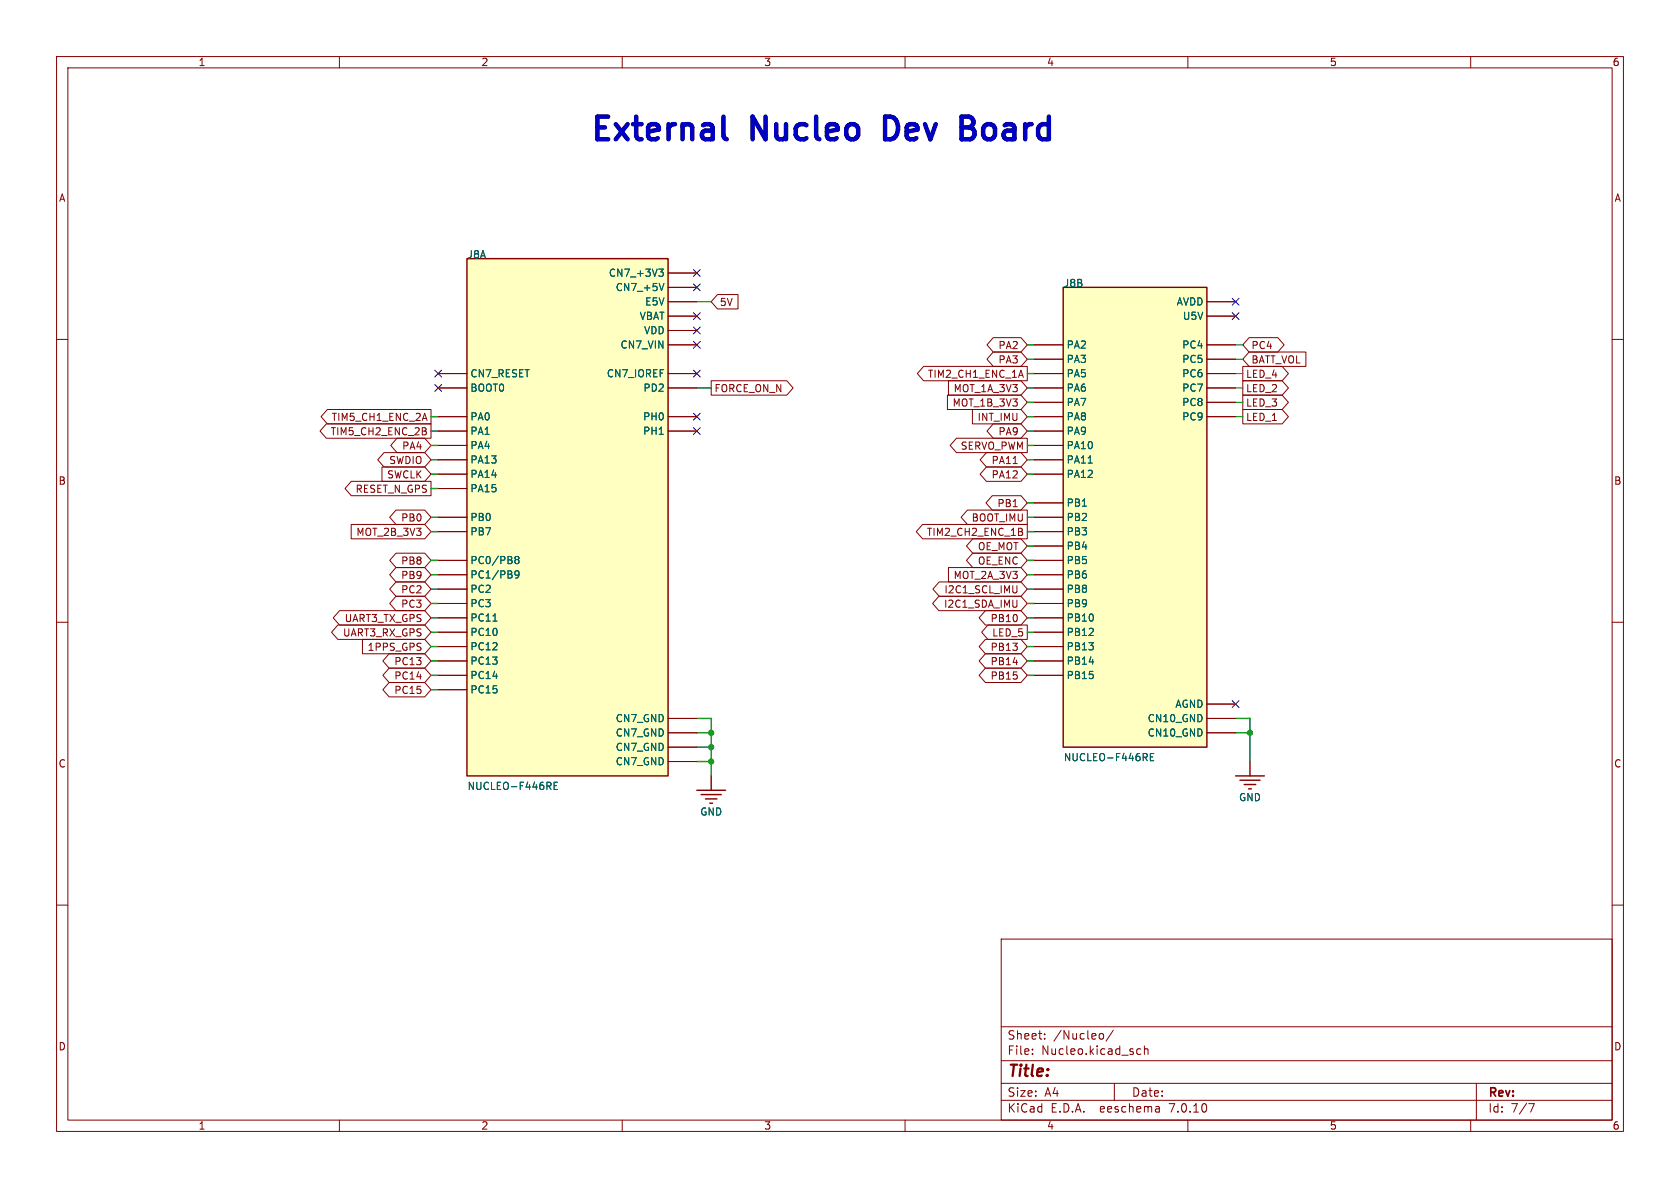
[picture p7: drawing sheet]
(kicad_sch (version 20230121) (generator eeschema)

 (paper "A4")

 (lib_symbols
  (symbol "Nucleo-altium-import:GND" (power) (in_bom yes) (on_board yes)
   (property "Reference" "#PWR" (at 0 0 0) (effects (font (size 1.27 1.27))))
   (property "Value" "GND" (at 0 6.35 0) (effects (font (size 1.27 1.27))))
   (property "Footprint" "" (at 0 0 0) (effects (font (size 1.27 1.27)) hide))
   (property "Datasheet" "" (at 0 0 0) (effects (font (size 1.27 1.27)) hide))
   (symbol "GND_0_0"
    (polyline (pts (xy -2.54 -2.54) (xy 2.54 -2.54)) (stroke (width 0.254) (type solid)) (fill (type none)))
    (polyline (pts (xy -1.778 -3.302) (xy 1.778 -3.302)) (stroke (width 0.254) (type solid)) (fill (type none)))
    (polyline (pts (xy -1.016 -4.064) (xy 1.016 -4.064)) (stroke (width 0.254) (type solid)) (fill (type none)))
    (polyline (pts (xy -0.254 -4.826) (xy 0.254 -4.826)) (stroke (width 0.254) (type solid)) (fill (type none)))
    (polyline (pts (xy 0 0) (xy 0 -2.54)) (stroke (width 0.254) (type solid)) (fill (type none)))
    (pin power_in line (at 0 0 0) (length 0) hide (name "GND" (effects (font (size 1.27 1.27)))) (number "" (effects (font (size 1.27 1.27)))))))
  (symbol "Nucleo-altium-import:root_0_NUCLEO-F446RE" (in_bom yes) (on_board yes)
   (property "Reference" "" (at 0 0 0) (effects (font (size 1.27 1.27))))
   (property "Value" "" (at 0 0 0) (effects (font (size 1.27 1.27))))
   (property "Footprint" "" (at 0 0 0) (effects (font (size 1.27 1.27)) hide))
   (property "Datasheet" "" (at 0 0 0) (effects (font (size 1.27 1.27)) hide))
   (symbol "root_0_NUCLEO-F446RE_1_0"
    (rectangle (start 17.78 40.64) (end -17.78 -50.8) (stroke (width 0.254) (type solid)) (fill (type background)))
    (pin bidirectional line (at -22.86 -25.4 0) (length 5.08) (name "PC10" (effects (font (size 1.27 1.27)))) (number "CN7_1" (effects (font (size 0 0)))))
    (pin bidirectional line (at 22.86 20.32 180) (length 5.08) (name "CN7_IOREF" (effects (font (size 1.27 1.27)))) (number "CN7_12" (effects (font (size 0 0)))))
    (pin bidirectional line (at -22.86 5.08 0) (length 5.08) (name "PA13" (effects (font (size 1.27 1.27)))) (number "CN7_13" (effects (font (size 0 0)))))
    (pin bidirectional line (at -22.86 20.32 0) (length 5.08) (name "CN7_RESET" (effects (font (size 1.27 1.27)))) (number "CN7_14" (effects (font (size 0 0)))))
    (pin bidirectional line (at -22.86 2.54 0) (length 5.08) (name "PA14" (effects (font (size 1.27 1.27)))) (number "CN7_15" (effects (font (size 0 0)))))
    (pin power_in line (at 22.86 38.1 180) (length 5.08) (name "CN7_+3V3" (effects (font (size 1.27 1.27)))) (number "CN7_16" (effects (font (size 0 0)))))
    (pin bidirectional line (at -22.86 0 0) (length 5.08) (name "PA15" (effects (font (size 1.27 1.27)))) (number "CN7_17" (effects (font (size 0 0)))))
    (pin power_in line (at 22.86 35.56 180) (length 5.08) (name "CN7_+5V" (effects (font (size 1.27 1.27)))) (number "CN7_18" (effects (font (size 0 0)))))
    (pin power_in line (at 22.86 -43.18 180) (length 5.08) (name "CN7_GND" (effects (font (size 1.27 1.27)))) (number "CN7_19" (effects (font (size 0 0)))))
    (pin bidirectional line (at -22.86 -22.86 0) (length 5.08) (name "PC11" (effects (font (size 1.27 1.27)))) (number "CN7_2" (effects (font (size 0 0)))))
    (pin power_in line (at 22.86 -45.72 180) (length 5.08) (name "CN7_GND" (effects (font (size 1.27 1.27)))) (number "CN7_20" (effects (font (size 0 0)))))
    (pin bidirectional line (at -22.86 -7.62 0) (length 5.08) (name "PB7" (effects (font (size 1.27 1.27)))) (number "CN7_21" (effects (font (size 0 0)))))
    (pin power_in line (at 22.86 -48.26 180) (length 5.08) (name "CN7_GND" (effects (font (size 1.27 1.27)))) (number "CN7_22" (effects (font (size 0 0)))))
    (pin bidirectional line (at -22.86 -30.48 0) (length 5.08) (name "PC13" (effects (font (size 1.27 1.27)))) (number "CN7_23" (effects (font (size 0 0)))))
    (pin power_in line (at 22.86 25.4 180) (length 5.08) (name "CN7_VIN" (effects (font (size 1.27 1.27)))) (number "CN7_24" (effects (font (size 0 0)))))
    (pin bidirectional line (at -22.86 -33.02 0) (length 5.08) (name "PC14" (effects (font (size 1.27 1.27)))) (number "CN7_25" (effects (font (size 0 0)))))
    (pin bidirectional line (at -22.86 -35.56 0) (length 5.08) (name "PC15" (effects (font (size 1.27 1.27)))) (number "CN7_27" (effects (font (size 0 0)))))
    (pin bidirectional line (at -22.86 12.7 0) (length 5.08) (name "PA0" (effects (font (size 1.27 1.27)))) (number "CN7_28" (effects (font (size 0 0)))))
    (pin bidirectional line (at 22.86 12.7 180) (length 5.08) (name "PH0" (effects (font (size 1.27 1.27)))) (number "CN7_29" (effects (font (size 0 0)))))
    (pin bidirectional line (at -22.86 -27.94 0) (length 5.08) (name "PC12" (effects (font (size 1.27 1.27)))) (number "CN7_3" (effects (font (size 0 0)))))
    (pin bidirectional line (at -22.86 10.16 0) (length 5.08) (name "PA1" (effects (font (size 1.27 1.27)))) (number "CN7_30" (effects (font (size 0 0)))))
    (pin bidirectional line (at 22.86 10.16 180) (length 5.08) (name "PH1" (effects (font (size 1.27 1.27)))) (number "CN7_31" (effects (font (size 0 0)))))
    (pin bidirectional line (at -22.86 7.62 0) (length 5.08) (name "PA4" (effects (font (size 1.27 1.27)))) (number "CN7_32" (effects (font (size 0 0)))))
    (pin power_in line (at 22.86 30.48 180) (length 5.08) (name "VBAT" (effects (font (size 1.27 1.27)))) (number "CN7_33" (effects (font (size 0 0)))))
    (pin bidirectional line (at -22.86 -5.08 0) (length 5.08) (name "PB0" (effects (font (size 1.27 1.27)))) (number "CN7_34" (effects (font (size 0 0)))))
    (pin bidirectional line (at -22.86 -17.78 0) (length 5.08) (name "PC2" (effects (font (size 1.27 1.27)))) (number "CN7_35" (effects (font (size 0 0)))))
    (pin bidirectional line (at -22.86 -15.24 0) (length 5.08) (name "PC1/PB9" (effects (font (size 1.27 1.27)))) (number "CN7_36" (effects (font (size 0 0)))))
    (pin bidirectional line (at -22.86 -20.32 0) (length 5.08) (name "PC3" (effects (font (size 1.27 1.27)))) (number "CN7_37" (effects (font (size 0 0)))))
    (pin bidirectional line (at -22.86 -12.7 0) (length 5.08) (name "PC0/PB8" (effects (font (size 1.27 1.27)))) (number "CN7_38" (effects (font (size 0 0)))))
    (pin bidirectional line (at 22.86 17.78 180) (length 5.08) (name "PD2" (effects (font (size 1.27 1.27)))) (number "CN7_4" (effects (font (size 0 0)))))
    (pin power_in line (at 22.86 27.94 180) (length 5.08) (name "VDD" (effects (font (size 1.27 1.27)))) (number "CN7_5" (effects (font (size 0 0)))))
    (pin power_in line (at 22.86 33.02 180) (length 5.08) (name "E5V" (effects (font (size 1.27 1.27)))) (number "CN7_6" (effects (font (size 0 0)))))
    (pin bidirectional line (at -22.86 17.78 0) (length 5.08) (name "BOOT0" (effects (font (size 1.27 1.27)))) (number "CN7_7" (effects (font (size 0 0)))))
    (pin power_in line (at 22.86 -40.64 180) (length 5.08) (name "CN7_GND" (effects (font (size 1.27 1.27)))) (number "CN7_8" (effects (font (size 0 0))))))
   (symbol "root_0_NUCLEO-F446RE_2_0"
    (rectangle (start 12.7 38.1) (end -12.7 -43.18) (stroke (width 0.254) (type solid)) (fill (type background)))
    (pin bidirectional line (at 17.78 15.24 180) (length 5.08) (name "PC9" (effects (font (size 1.27 1.27)))) (number "CN10_1" (effects (font (size 0 0)))))
    (pin bidirectional line (at -17.78 22.86 0) (length 5.08) (name "PA5" (effects (font (size 1.27 1.27)))) (number "CN10_11" (effects (font (size 0 0)))))
    (pin bidirectional line (at -17.78 5.08 0) (length 5.08) (name "PA12" (effects (font (size 1.27 1.27)))) (number "CN10_12" (effects (font (size 0 0)))))
    (pin bidirectional line (at -17.78 20.32 0) (length 5.08) (name "PA6" (effects (font (size 1.27 1.27)))) (number "CN10_13" (effects (font (size 0 0)))))
    (pin bidirectional line (at -17.78 7.62 0) (length 5.08) (name "PA11" (effects (font (size 1.27 1.27)))) (number "CN10_14" (effects (font (size 0 0)))))
    (pin bidirectional line (at -17.78 17.78 0) (length 5.08) (name "PA7" (effects (font (size 1.27 1.27)))) (number "CN10_15" (effects (font (size 0 0)))))
    (pin bidirectional line (at -17.78 -22.86 0) (length 5.08) (name "PB12" (effects (font (size 1.27 1.27)))) (number "CN10_16" (effects (font (size 0 0)))))
    (pin bidirectional line (at -17.78 -12.7 0) (length 5.08) (name "PB6" (effects (font (size 1.27 1.27)))) (number "CN10_17" (effects (font (size 0 0)))))
    (pin bidirectional line (at 17.78 20.32 180) (length 5.08) (name "PC7" (effects (font (size 1.27 1.27)))) (number "CN10_19" (effects (font (size 0 0)))))
    (pin bidirectional line (at 17.78 17.78 180) (length 5.08) (name "PC8" (effects (font (size 1.27 1.27)))) (number "CN10_2" (effects (font (size 0 0)))))
    (pin power_in line (at 17.78 -40.64 180) (length 5.08) (name "CN10_GND" (effects (font (size 1.27 1.27)))) (number "CN10_20" (effects (font (size 0 0)))))
    (pin bidirectional line (at -17.78 12.7 0) (length 5.08) (name "PA9" (effects (font (size 1.27 1.27)))) (number "CN10_21" (effects (font (size 0 0)))))
    (pin bidirectional line (at -17.78 -2.54 0) (length 5.08) (name "PB2" (effects (font (size 1.27 1.27)))) (number "CN10_22" (effects (font (size 0 0)))))
    (pin bidirectional line (at -17.78 15.24 0) (length 5.08) (name "PA8" (effects (font (size 1.27 1.27)))) (number "CN10_23" (effects (font (size 0 0)))))
    (pin bidirectional line (at -17.78 0 0) (length 5.08) (name "PB1" (effects (font (size 1.27 1.27)))) (number "CN10_24" (effects (font (size 0 0)))))
    (pin bidirectional line (at -17.78 -20.32 0) (length 5.08) (name "PB10" (effects (font (size 1.27 1.27)))) (number "CN10_25" (effects (font (size 0 0)))))
    (pin bidirectional line (at -17.78 -30.48 0) (length 5.08) (name "PB15" (effects (font (size 1.27 1.27)))) (number "CN10_26" (effects (font (size 0 0)))))
    (pin bidirectional line (at -17.78 -7.62 0) (length 5.08) (name "PB4" (effects (font (size 1.27 1.27)))) (number "CN10_27" (effects (font (size 0 0)))))
    (pin bidirectional line (at -17.78 -27.94 0) (length 5.08) (name "PB14" (effects (font (size 1.27 1.27)))) (number "CN10_28" (effects (font (size 0 0)))))
    (pin bidirectional line (at -17.78 -10.16 0) (length 5.08) (name "PB5" (effects (font (size 1.27 1.27)))) (number "CN10_29" (effects (font (size 0 0)))))
    (pin bidirectional line (at -17.78 -15.24 0) (length 5.08) (name "PB8" (effects (font (size 1.27 1.27)))) (number "CN10_3" (effects (font (size 0 0)))))
    (pin bidirectional line (at -17.78 -25.4 0) (length 5.08) (name "PB13" (effects (font (size 1.27 1.27)))) (number "CN10_30" (effects (font (size 0 0)))))
    (pin bidirectional line (at -17.78 -5.08 0) (length 5.08) (name "PB3" (effects (font (size 1.27 1.27)))) (number "CN10_31" (effects (font (size 0 0)))))
    (pin power_in line (at 17.78 -35.56 180) (length 5.08) (name "AGND" (effects (font (size 1.27 1.27)))) (number "CN10_32" (effects (font (size 0 0)))))
    (pin bidirectional line (at -17.78 10.16 0) (length 5.08) (name "PA10" (effects (font (size 1.27 1.27)))) (number "CN10_33" (effects (font (size 0 0)))))
    (pin bidirectional line (at 17.78 27.94 180) (length 5.08) (name "PC4" (effects (font (size 1.27 1.27)))) (number "CN10_34" (effects (font (size 0 0)))))
    (pin bidirectional line (at -17.78 27.94 0) (length 5.08) (name "PA2" (effects (font (size 1.27 1.27)))) (number "CN10_35" (effects (font (size 0 0)))))
    (pin bidirectional line (at -17.78 25.4 0) (length 5.08) (name "PA3" (effects (font (size 1.27 1.27)))) (number "CN10_37" (effects (font (size 0 0)))))
    (pin bidirectional line (at 17.78 22.86 180) (length 5.08) (name "PC6" (effects (font (size 1.27 1.27)))) (number "CN10_4" (effects (font (size 0 0)))))
    (pin bidirectional line (at -17.78 -17.78 0) (length 5.08) (name "PB9" (effects (font (size 1.27 1.27)))) (number "CN10_5" (effects (font (size 0 0)))))
    (pin bidirectional line (at 17.78 25.4 180) (length 5.08) (name "PC5" (effects (font (size 1.27 1.27)))) (number "CN10_6" (effects (font (size 0 0)))))
    (pin power_in line (at 17.78 35.56 180) (length 5.08) (name "AVDD" (effects (font (size 1.27 1.27)))) (number "CN10_7" (effects (font (size 0 0)))))
    (pin power_in line (at 17.78 33.02 180) (length 5.08) (name "U5V" (effects (font (size 1.27 1.27)))) (number "CN10_8" (effects (font (size 0 0)))))
    (pin power_in line (at 17.78 -38.1 180) (length 5.08) (name "CN10_GND" (effects (font (size 1.27 1.27)))) (number "CN10_9" (effects (font (size 0 0))))))
   (symbol "root_0_NUCLEO-F446RE_3_0"
    (rectangle (start 15.24 10.16) (end -15.24 -15.24) (stroke (width 0.254) (type solid)) (fill (type background)))
    (pin bidirectional line (at -20.32 -5.08 0) (length 5.08) (name "CN6_IOREF" (effects (font (size 1.27 1.27)))) (number "CN6_2" (effects (font (size 0 0)))))
    (pin bidirectional line (at -20.32 -2.54 0) (length 5.08) (name "CN6_RESET" (effects (font (size 1.27 1.27)))) (number "CN6_3" (effects (font (size 0 0)))))
    (pin power_in line (at 20.32 2.54 180) (length 5.08) (name "CN6_+3V3" (effects (font (size 1.27 1.27)))) (number "CN6_4" (effects (font (size 0 0)))))
    (pin power_in line (at 20.32 5.08 180) (length 5.08) (name "CN6_+5V" (effects (font (size 1.27 1.27)))) (number "CN6_5" (effects (font (size 0 0)))))
    (pin power_in line (at 20.32 -10.16 180) (length 5.08) (name "CN6_GND" (effects (font (size 1.27 1.27)))) (number "CN6_6" (effects (font (size 0 0)))))
    (pin power_in line (at 20.32 -12.7 180) (length 5.08) (name "CN6_GND" (effects (font (size 1.27 1.27)))) (number "CN6_7" (effects (font (size 0 0)))))
    (pin power_in line (at 20.32 7.62 180) (length 5.08) (name "CN6_VIN" (effects (font (size 1.27 1.27)))) (number "CN6_8" (effects (font (size 0 0))))))
   (symbol "root_0_NUCLEO-F446RE_4_0"
    (rectangle (start 5.08 12.7) (end -5.08 -12.7) (stroke (width 0.254) (type solid)) (fill (type background)))
    (pin input line (at -10.16 10.16 0) (length 5.08) (name "D0" (effects (font (size 1.27 1.27)))) (number "CN9_1" (effects (font (size 0 0)))))
    (pin output line (at -10.16 7.62 0) (length 5.08) (name "D1" (effects (font (size 1.27 1.27)))) (number "CN9_2" (effects (font (size 0 0)))))
    (pin bidirectional line (at -10.16 2.54 0) (length 5.08) (name "D2" (effects (font (size 1.27 1.27)))) (number "CN9_3" (effects (font (size 0 0)))))
    (pin bidirectional line (at -10.16 0 0) (length 5.08) (name "D3" (effects (font (size 1.27 1.27)))) (number "CN9_4" (effects (font (size 0 0)))))
    (pin bidirectional line (at -10.16 -2.54 0) (length 5.08) (name "D4" (effects (font (size 1.27 1.27)))) (number "CN9_5" (effects (font (size 0 0)))))
    (pin bidirectional line (at -10.16 -5.08 0) (length 5.08) (name "D5" (effects (font (size 1.27 1.27)))) (number "CN9_6" (effects (font (size 0 0)))))
    (pin bidirectional line (at -10.16 -7.62 0) (length 5.08) (name "D6" (effects (font (size 1.27 1.27)))) (number "CN9_7" (effects (font (size 0 0)))))
    (pin bidirectional line (at -10.16 -10.16 0) (length 5.08) (name "D7" (effects (font (size 1.27 1.27)))) (number "CN9_8" (effects (font (size 0 0))))))
   (symbol "root_0_NUCLEO-F446RE_5_0"
    (rectangle (start 5.08 7.62) (end -5.08 -10.16) (stroke (width 0.254) (type solid)) (fill (type background)))
    (pin input line (at -10.16 5.08 0) (length 5.08) (name "A0" (effects (font (size 1.27 1.27)))) (number "CN8_1" (effects (font (size 0 0)))))
    (pin input line (at -10.16 2.54 0) (length 5.08) (name "A1" (effects (font (size 1.27 1.27)))) (number "CN8_2" (effects (font (size 0 0)))))
    (pin input line (at -10.16 0 0) (length 5.08) (name "A2" (effects (font (size 1.27 1.27)))) (number "CN8_3" (effects (font (size 0 0)))))
    (pin input line (at -10.16 -2.54 0) (length 5.08) (name "A3" (effects (font (size 1.27 1.27)))) (number "CN8_4" (effects (font (size 0 0)))))
    (pin input line (at -10.16 -5.08 0) (length 5.08) (name "A4" (effects (font (size 1.27 1.27)))) (number "CN8_5" (effects (font (size 0 0)))))
    (pin input line (at -10.16 -7.62 0) (length 5.08) (name "A5" (effects (font (size 1.27 1.27)))) (number "CN8_6" (effects (font (size 0 0))))))
   (symbol "root_0_NUCLEO-F446RE_6_0"
    (rectangle (start 10.16 15.24) (end -10.16 -17.78) (stroke (width 0.254) (type solid)) (fill (type background)))
    (pin bidirectional line (at -15.24 7.62 0) (length 5.08) (name "D8" (effects (font (size 1.27 1.27)))) (number "CN5_1" (effects (font (size 0 0)))))
    (pin bidirectional clock (at -15.24 -10.16 0) (length 5.08) (name "D15" (effects (font (size 1.27 1.27)))) (number "CN5_10" (effects (font (size 0 0)))))
    (pin bidirectional line (at -15.24 5.08 0) (length 5.08) (name "D9" (effects (font (size 1.27 1.27)))) (number "CN5_2" (effects (font (size 0 0)))))
    (pin bidirectional line (at -15.24 2.54 0) (length 5.08) (name "D10" (effects (font (size 1.27 1.27)))) (number "CN5_3" (effects (font (size 0 0)))))
    (pin bidirectional line (at -15.24 0 0) (length 5.08) (name "D11" (effects (font (size 1.27 1.27)))) (number "CN5_4" (effects (font (size 0 0)))))
    (pin bidirectional line (at -15.24 -2.54 0) (length 5.08) (name "D12" (effects (font (size 1.27 1.27)))) (number "CN5_5" (effects (font (size 0 0)))))
    (pin bidirectional clock (at -15.24 -5.08 0) (length 5.08) (name "D13" (effects (font (size 1.27 1.27)))) (number "CN5_6" (effects (font (size 0 0)))))
    (pin power_in line (at 15.24 -15.24 180) (length 5.08) (name "CN5_GND" (effects (font (size 1.27 1.27)))) (number "CN5_7" (effects (font (size 0 0)))))
    (pin power_in line (at 15.24 12.7 180) (length 5.08) (name "AREF" (effects (font (size 1.27 1.27)))) (number "CN5_8" (effects (font (size 0 0)))))
    (pin bidirectional line (at -15.24 -7.62 0) (length 5.08) (name "D14" (effects (font (size 1.27 1.27)))) (number "CN5_9" (effects (font (size 0 0))))))))

 (junction (at 220.98 129.54) (diameter 0) (color 0 0 0 0))
 (junction (at 125.73 129.54) (diameter 0) (color 0 0 0 0))
 (junction (at 125.73 132.08) (diameter 0) (color 0 0 0 0))
 (junction (at 125.73 134.62) (diameter 0) (color 0 0 0 0))

 (no_connect (at 218.44 124.46))
 (no_connect (at 123.19 55.88))
 (no_connect (at 123.19 73.66))
 (no_connect (at 123.19 48.26))
 (no_connect (at 77.47 66.04))
 (no_connect (at 123.19 50.8))
 (no_connect (at 123.19 76.2))
 (no_connect (at 218.44 53.34))
 (no_connect (at 123.19 60.96))
 (no_connect (at 77.47 68.58))
 (no_connect (at 123.19 58.42))
 (no_connect (at 123.19 66.04))
 (no_connect (at 218.44 55.88))

 (wire (pts (xy 181.61 68.58) (xy 182.88 68.58)) (stroke (width 0.254) (type default)))
 (wire (pts (xy 181.61 76.2) (xy 182.88 76.2)) (stroke (width 0.254) (type default)))
 (wire (pts (xy 76.2 91.44) (xy 77.47 91.44)) (stroke (width 0.254) (type default)))
 (wire (pts (xy 76.2 83.82) (xy 77.47 83.82)) (stroke (width 0.254) (type default)))
 (wire (pts (xy 218.44 63.5) (xy 219.71 63.5)) (stroke (width 0) (type default)))
 (wire (pts (xy 181.61 63.5) (xy 182.88 63.5)) (stroke (width 0.254) (type default)))
 (wire (pts (xy 77.47 73.66) (xy 76.2 73.66)) (stroke (width 0.254) (type default)))
 (wire (pts (xy 76.2 93.98) (xy 77.47 93.98)) (stroke (width 0.254) (type default)))
 (wire (pts (xy 76.2 76.2) (xy 77.47 76.2)) (stroke (width 0.254) (type default)))
 (wire (pts (xy 181.61 101.6) (xy 182.88 101.6)) (stroke (width 0.254) (type default)))
 (wire (pts (xy 218.44 71.12) (xy 219.71 71.12)) (stroke (width 0) (type default)))
 (wire (pts (xy 181.61 114.3) (xy 182.88 114.3)) (stroke (width 0.254) (type default)))
 (wire (pts (xy 123.19 68.58) (xy 125.73 68.58)) (stroke (width 0.254) (type default)))
 (wire (pts (xy 218.44 129.54) (xy 220.98 129.54)) (stroke (width 0.254) (type default)))
 (wire (pts (xy 125.73 129.54) (xy 125.73 132.08)) (stroke (width 0.254) (type default)))
 (wire (pts (xy 182.88 99.06) (xy 181.61 99.06)) (stroke (width 0.254) (type default)))
 (wire (pts (xy 76.2 106.68) (xy 77.47 106.68)) (stroke (width 0.254) (type default)))
 (wire (pts (xy 123.19 53.34) (xy 125.73 53.34)) (stroke (width 0) (type default)))
 (wire (pts (xy 220.98 127) (xy 218.44 127)) (stroke (width 0.254) (type default)))
 (wire (pts (xy 76.2 101.6) (xy 77.47 101.6)) (stroke (width 0.254) (type default)))
 (wire (pts (xy 181.61 83.82) (xy 182.88 83.82)) (stroke (width 0.254) (type default)))
 (wire (pts (xy 181.61 93.98) (xy 182.88 93.98)) (stroke (width 0.254) (type default)))
 (wire (pts (xy 123.19 129.54) (xy 125.73 129.54)) (stroke (width 0.254) (type default)))
 (wire (pts (xy 181.61 78.74) (xy 182.88 78.74)) (stroke (width 0.254) (type default)))
 (wire (pts (xy 76.2 114.3) (xy 77.47 114.3)) (stroke (width 0.254) (type default)))
 (wire (pts (xy 218.44 73.66) (xy 219.71 73.66)) (stroke (width 0) (type default)))
 (wire (pts (xy 125.73 127) (xy 125.73 129.54)) (stroke (width 0.254) (type default)))
 (wire (pts (xy 182.88 66.04) (xy 181.61 66.04)) (stroke (width 0.254) (type default)))
 (wire (pts (xy 125.73 134.62) (xy 123.19 134.62)) (stroke (width 0.254) (type default)))
 (wire (pts (xy 181.61 81.28) (xy 182.88 81.28)) (stroke (width 0.254) (type default)))
 (wire (pts (xy 181.61 111.76) (xy 182.88 111.76)) (stroke (width 0.254) (type default)))
 (wire (pts (xy 181.61 88.9) (xy 182.88 88.9)) (stroke (width 0.254) (type default)))
 (wire (pts (xy 181.61 106.68) (xy 182.88 106.68)) (stroke (width 0.254) (type default)))
 (wire (pts (xy 123.19 127) (xy 125.73 127)) (stroke (width 0.254) (type default)))
 (wire (pts (xy 181.61 104.14) (xy 182.88 104.14)) (stroke (width 0.254) (type default)))
 (wire (pts (xy 76.2 81.28) (xy 77.47 81.28)) (stroke (width 0.254) (type default)))
 (wire (pts (xy 181.61 91.44) (xy 182.88 91.44)) (stroke (width 0.254) (type default)))
 (wire (pts (xy 220.98 129.54) (xy 220.98 134.62)) (stroke (width 0.254) (type default)))
 (wire (pts (xy 125.73 132.08) (xy 125.73 134.62)) (stroke (width 0.254) (type default)))
 (wire (pts (xy 123.19 132.08) (xy 125.73 132.08)) (stroke (width 0.254) (type default)))
 (wire (pts (xy 181.61 119.38) (xy 182.88 119.38)) (stroke (width 0.254) (type default)))
 (wire (pts (xy 218.44 66.04) (xy 219.71 66.04)) (stroke (width 0) (type default)))
 (wire (pts (xy 125.73 134.62) (xy 125.73 137.16)) (stroke (width 0.254) (type default)))
 (wire (pts (xy 76.2 104.14) (xy 77.47 104.14)) (stroke (width 0.254) (type default)))
 (wire (pts (xy 218.44 60.96) (xy 219.71 60.96)) (stroke (width 0) (type default)))
 (wire (pts (xy 181.61 71.12) (xy 182.88 71.12)) (stroke (width 0.254) (type default)))
 (wire (pts (xy 76.2 119.38) (xy 77.47 119.38)) (stroke (width 0.254) (type default)))
 (wire (pts (xy 218.44 68.58) (xy 219.71 68.58)) (stroke (width 0) (type default)))
 (wire (pts (xy 76.2 78.74) (xy 77.47 78.74)) (stroke (width 0.254) (type default)))
 (wire (pts (xy 77.47 86.36) (xy 76.2 86.36)) (stroke (width 0.254) (type default)))
 (wire (pts (xy 182.88 96.52) (xy 181.61 96.52)) (stroke (width 0.254) (type default)))
 (wire (pts (xy 76.2 99.06) (xy 77.47 99.06)) (stroke (width 0.254) (type default)))
 (wire (pts (xy 181.61 116.84) (xy 182.88 116.84)) (stroke (width 0.254) (type default)))
 (wire (pts (xy 181.61 73.66) (xy 182.88 73.66)) (stroke (width 0.254) (type default)))
 (wire (pts (xy 181.61 109.22) (xy 182.88 109.22)) (stroke (width 0.254) (type default)))
 (wire (pts (xy 76.2 111.76) (xy 77.47 111.76)) (stroke (width 0.254) (type default)))
 (wire (pts (xy 181.61 60.96) (xy 182.88 60.96)) (stroke (width 0.254) (type default)))
 (wire (pts (xy 76.2 121.92) (xy 77.47 121.92)) (stroke (width 0.254) (type default)))
 (wire (pts (xy 76.2 116.84) (xy 77.47 116.84)) (stroke (width 0.254) (type default)))
 (wire (pts (xy 77.47 109.22) (xy 76.2 109.22)) (stroke (width 0.254) (type default)))
 (wire (pts (xy 220.98 129.54) (xy 220.98 127)) (stroke (width 0.254) (type default)))

 (text "External Nucleo Dev Board" (at 104.14 25.4 0) (effects (font (size 4 4) (thickness 0.8) bold) (justify left bottom)))

 (label "" (at 181.61 76.2 180) (fields_autoplaced) (effects (font (size 1.27 1.27)) (justify left bottom)))
 (label "" (at 76.2 86.36 180) (fields_autoplaced) (effects (font (size 1.27 1.27)) (justify left bottom)))

 (global_label "LED_1" (shape output) (at 219.71 73.66 0) (fields_autoplaced) (effects (font (size 1.27 1.27)) (justify left))
  (property "Intersheetrefs" "${INTERSHEET_REFS}" (at 228.3194 73.66 0) (effects (font (size 1.27 1.27)) (justify left) hide)))
 (global_label "PC15" (shape bidirectional) (at 76.2 121.92 180) (fields_autoplaced) (effects (font (size 1.27 1.27)) (justify right))
  (property "Intersheetrefs" "${INTERSHEET_REFS}" (at 67.1445 121.92 0) (effects (font (size 1.27 1.27)) (justify right) hide)))
 (global_label "PB14" (shape bidirectional) (at 181.61 116.84 180) (fields_autoplaced) (effects (font (size 1.27 1.27)) (justify right))
  (property "Intersheetrefs" "${INTERSHEET_REFS}" (at 172.5545 116.84 0) (effects (font (size 1.27 1.27)) (justify right) hide)))
 (global_label "TIM5_CH1_ENC_2A" (shape output) (at 76.2 73.66 180) (fields_autoplaced) (effects (font (size 1.27 1.27)) (justify right))
  (property "Intersheetrefs" "${INTERSHEET_REFS}" (at 56.2211 73.66 0) (effects (font (size 1.27 1.27)) (justify right) hide)))
 (global_label "LED_3" (shape output) (at 219.71 71.12 0) (fields_autoplaced) (effects (font (size 1.27 1.27)) (justify left))
  (property "Intersheetrefs" "${INTERSHEET_REFS}" (at 228.3194 71.12 0) (effects (font (size 1.27 1.27)) (justify left) hide)))
 (global_label "PC4" (shape bidirectional) (at 219.71 60.96 0) (fields_autoplaced) (effects (font (size 1.27 1.27)) (justify left))
  (property "Intersheetrefs" "${INTERSHEET_REFS}" (at 227.556 60.96 0) (effects (font (size 1.27 1.27)) (justify left) hide)))
 (global_label "PC3" (shape bidirectional) (at 76.2 106.68 180) (fields_autoplaced) (effects (font (size 1.27 1.27)) (justify right))
  (property "Intersheetrefs" "${INTERSHEET_REFS}" (at 68.354 106.68 0) (effects (font (size 1.27 1.27)) (justify right) hide)))
 (global_label "5V" (shape input) (at 125.73 53.34 0) (fields_autoplaced) (effects (font (size 1.27 1.27)) (justify left))
  (property "Intersheetrefs" "${INTERSHEET_REFS}" (at 131.0133 53.34 0) (effects (font (size 1.27 1.27)) (justify left) hide)))
 (global_label "SERVO_PWM" (shape output) (at 181.61 78.74 180) (fields_autoplaced) (effects (font (size 1.27 1.27)) (justify right))
  (property "Intersheetrefs" "${INTERSHEET_REFS}" (at 167.4368 78.74 0) (effects (font (size 1.27 1.27)) (justify right) hide)))
 (global_label "PA4" (shape bidirectional) (at 76.2 78.74 180) (fields_autoplaced) (effects (font (size 1.27 1.27)) (justify right))
  (property "Intersheetrefs" "${INTERSHEET_REFS}" (at 68.5354 78.74 0) (effects (font (size 1.27 1.27)) (justify right) hide)))
 (global_label "PA9" (shape bidirectional) (at 181.61 76.2 180) (fields_autoplaced) (effects (font (size 1.27 1.27)) (justify right))
  (property "Intersheetrefs" "${INTERSHEET_REFS}" (at 173.9454 76.2 0) (effects (font (size 1.27 1.27)) (justify right) hide)))
 (global_label "RESET_N_GPS" (shape output) (at 76.2 86.36 180) (fields_autoplaced) (effects (font (size 1.27 1.27)) (justify right))
  (property "Intersheetrefs" "${INTERSHEET_REFS}" (at 60.4545 86.36 0) (effects (font (size 1.27 1.27)) (justify right) hide)))
 (global_label "MOT_1B_3V3" (shape input) (at 181.61 71.12 180) (fields_autoplaced) (effects (font (size 1.27 1.27)) (justify right))
  (property "Intersheetrefs" "${INTERSHEET_REFS}" (at 166.953 71.12 0) (effects (font (size 1.27 1.27)) (justify right) hide)))
 (global_label "TIM5_CH2_ENC_2B" (shape output) (at 76.2 76.2 180) (fields_autoplaced) (effects (font (size 1.27 1.27)) (justify right))
  (property "Intersheetrefs" "${INTERSHEET_REFS}" (at 56.0397 76.2 0) (effects (font (size 1.27 1.27)) (justify right) hide)))
 (global_label "PB1" (shape bidirectional) (at 181.61 88.9 180) (fields_autoplaced) (effects (font (size 1.27 1.27)) (justify right))
  (property "Intersheetrefs" "${INTERSHEET_REFS}" (at 173.764 88.9 0) (effects (font (size 1.27 1.27)) (justify right) hide)))
 (global_label "PB9" (shape bidirectional) (at 76.2 101.6 180) (fields_autoplaced) (effects (font (size 1.27 1.27)) (justify right))
  (property "Intersheetrefs" "${INTERSHEET_REFS}" (at 68.354 101.6 0) (effects (font (size 1.27 1.27)) (justify right) hide)))
 (global_label "PC14" (shape bidirectional) (at 76.2 119.38 180) (fields_autoplaced) (effects (font (size 1.27 1.27)) (justify right))
  (property "Intersheetrefs" "${INTERSHEET_REFS}" (at 67.1445 119.38 0) (effects (font (size 1.27 1.27)) (justify right) hide)))
 (global_label "MOT_2A_3V3" (shape input) (at 181.61 101.6 180) (fields_autoplaced) (effects (font (size 1.27 1.27)) (justify right))
  (property "Intersheetrefs" "${INTERSHEET_REFS}" (at 167.1344 101.6 0) (effects (font (size 1.27 1.27)) (justify right) hide)))
 (global_label "OE_ENC" (shape tri_state) (at 181.61 99.06 180) (fields_autoplaced) (effects (font (size 1.27 1.27)) (justify right))
  (property "Intersheetrefs" "${INTERSHEET_REFS}" (at 170.3169 99.06 0) (effects (font (size 1.27 1.27)) (justify right) hide)))
 (global_label "1PPS_GPS" (shape input) (at 76.2 114.3 180) (fields_autoplaced) (effects (font (size 1.27 1.27)) (justify right))
  (property "Intersheetrefs" "${INTERSHEET_REFS}" (at 63.5387 114.3 0) (effects (font (size 1.27 1.27)) (justify right) hide)))
 (global_label "BATT_VOL" (shape input) (at 219.71 63.5 0) (fields_autoplaced) (effects (font (size 1.27 1.27)) (justify left))
  (property "Intersheetrefs" "${INTERSHEET_REFS}" (at 231.4038 63.5 0) (effects (font (size 1.27 1.27)) (justify left) hide)))
 (global_label "PB10" (shape bidirectional) (at 181.61 109.22 180) (fields_autoplaced) (effects (font (size 1.27 1.27)) (justify right))
  (property "Intersheetrefs" "${INTERSHEET_REFS}" (at 172.5545 109.22 0) (effects (font (size 1.27 1.27)) (justify right) hide)))
 (global_label "MOT_2B_3V3" (shape input) (at 76.2 93.98 180) (fields_autoplaced) (effects (font (size 1.27 1.27)) (justify right))
  (property "Intersheetrefs" "${INTERSHEET_REFS}" (at 61.543 93.98 0) (effects (font (size 1.27 1.27)) (justify right) hide)))
 (global_label "PA3" (shape bidirectional) (at 181.61 63.5 180) (fields_autoplaced) (effects (font (size 1.27 1.27)) (justify right))
  (property "Intersheetrefs" "${INTERSHEET_REFS}" (at 173.9454 63.5 0) (effects (font (size 1.27 1.27)) (justify right) hide)))
 (global_label "UART3_TX_GPS" (shape bidirectional) (at 76.2 109.22 180) (fields_autoplaced) (effects (font (size 1.27 1.27)) (justify right))
  (property "Intersheetrefs" "${INTERSHEET_REFS}" (at 58.3755 109.22 0) (effects (font (size 1.27 1.27)) (justify right) hide)))
 (global_label "PB8" (shape bidirectional) (at 76.2 99.06 180) (fields_autoplaced) (effects (font (size 1.27 1.27)) (justify right))
  (property "Intersheetrefs" "${INTERSHEET_REFS}" (at 68.354 99.06 0) (effects (font (size 1.27 1.27)) (justify right) hide)))
 (global_label "I2C1_SCL_IMU" (shape bidirectional) (at 181.61 104.14 180) (fields_autoplaced) (effects (font (size 1.27 1.27)) (justify right))
  (property "Intersheetrefs" "${INTERSHEET_REFS}" (at 164.3902 104.14 0) (effects (font (size 1.27 1.27)) (justify right) hide)))
 (global_label "SWCLK" (shape input) (at 76.2 83.82 180) (fields_autoplaced) (effects (font (size 1.27 1.27)) (justify right))
  (property "Intersheetrefs" "${INTERSHEET_REFS}" (at 66.9858 83.82 0) (effects (font (size 1.27 1.27)) (justify right) hide)))
 (global_label "PA11" (shape bidirectional) (at 181.61 81.28 180) (fields_autoplaced) (effects (font (size 1.27 1.27)) (justify right))
  (property "Intersheetrefs" "${INTERSHEET_REFS}" (at 172.7359 81.28 0) (effects (font (size 1.27 1.27)) (justify right) hide)))
 (global_label "TIM2_CH2_ENC_1B" (shape output) (at 181.61 93.98 180) (fields_autoplaced) (effects (font (size 1.27 1.27)) (justify right))
  (property "Intersheetrefs" "${INTERSHEET_REFS}" (at 161.4497 93.98 0) (effects (font (size 1.27 1.27)) (justify right) hide)))
 (global_label "OE_MOT" (shape tri_state) (at 181.61 96.52 180) (fields_autoplaced) (effects (font (size 1.27 1.27)) (justify right))
  (property "Intersheetrefs" "${INTERSHEET_REFS}" (at 170.3169 96.52 0) (effects (font (size 1.27 1.27)) (justify right) hide)))
 (global_label "FORCE_ON_N" (shape output) (at 125.73 68.58 0) (fields_autoplaced) (effects (font (size 1.27 1.27)) (justify left))
  (property "Intersheetrefs" "${INTERSHEET_REFS}" (at 140.75 68.58 0) (effects (font (size 1.27 1.27)) (justify left) hide)))
 (global_label "PB15" (shape bidirectional) (at 181.61 119.38 180) (fields_autoplaced) (effects (font (size 1.27 1.27)) (justify right))
  (property "Intersheetrefs" "${INTERSHEET_REFS}" (at 172.5545 119.38 0) (effects (font (size 1.27 1.27)) (justify right) hide)))
 (global_label "PA12" (shape bidirectional) (at 181.61 83.82 180) (fields_autoplaced) (effects (font (size 1.27 1.27)) (justify right))
  (property "Intersheetrefs" "${INTERSHEET_REFS}" (at 172.7359 83.82 0) (effects (font (size 1.27 1.27)) (justify right) hide)))
 (global_label "SWDIO" (shape bidirectional) (at 76.2 81.28 180) (fields_autoplaced) (effects (font (size 1.27 1.27)) (justify right))
  (property "Intersheetrefs" "${INTERSHEET_REFS}" (at 66.2373 81.28 0) (effects (font (size 1.27 1.27)) (justify right) hide)))
 (global_label "INT_IMU" (shape input) (at 181.61 73.66 180) (fields_autoplaced) (effects (font (size 1.27 1.27)) (justify right))
  (property "Intersheetrefs" "${INTERSHEET_REFS}" (at 171.3676 73.66 0) (effects (font (size 1.27 1.27)) (justify right) hide)))
 (global_label "LED_2" (shape output) (at 219.71 68.58 0) (fields_autoplaced) (effects (font (size 1.27 1.27)) (justify left))
  (property "Intersheetrefs" "${INTERSHEET_REFS}" (at 228.3194 68.58 0) (effects (font (size 1.27 1.27)) (justify left) hide)))
 (global_label "I2C1_SDA_IMU" (shape bidirectional) (at 181.61 106.68 180) (fields_autoplaced) (effects (font (size 1.27 1.27)) (justify right))
  (property "Intersheetrefs" "${INTERSHEET_REFS}" (at 164.3297 106.68 0) (effects (font (size 1.27 1.27)) (justify right) hide)))
 (global_label "BOOT_IMU" (shape output) (at 181.61 91.44 180) (fields_autoplaced) (effects (font (size 1.27 1.27)) (justify right))
  (property "Intersheetrefs" "${INTERSHEET_REFS}" (at 169.3719 91.44 0) (effects (font (size 1.27 1.27)) (justify right) hide)))
 (global_label "PA2" (shape bidirectional) (at 181.61 60.96 180) (fields_autoplaced) (effects (font (size 1.27 1.27)) (justify right))
  (property "Intersheetrefs" "${INTERSHEET_REFS}" (at 173.9454 60.96 0) (effects (font (size 1.27 1.27)) (justify right) hide)))
 (global_label "UART3_RX_GPS" (shape bidirectional) (at 76.2 111.76 180) (fields_autoplaced) (effects (font (size 1.27 1.27)) (justify right))
  (property "Intersheetrefs" "${INTERSHEET_REFS}" (at 58.0731 111.76 0) (effects (font (size 1.27 1.27)) (justify right) hide)))
 (global_label "LED_4" (shape output) (at 219.71 66.04 0) (fields_autoplaced) (effects (font (size 1.27 1.27)) (justify left))
  (property "Intersheetrefs" "${INTERSHEET_REFS}" (at 228.3194 66.04 0) (effects (font (size 1.27 1.27)) (justify left) hide)))
 (global_label "PB0" (shape bidirectional) (at 76.2 91.44 180) (fields_autoplaced) (effects (font (size 1.27 1.27)) (justify right))
  (property "Intersheetrefs" "${INTERSHEET_REFS}" (at 68.354 91.44 0) (effects (font (size 1.27 1.27)) (justify right) hide)))
 (global_label "PC13" (shape bidirectional) (at 76.2 116.84 180) (fields_autoplaced) (effects (font (size 1.27 1.27)) (justify right))
  (property "Intersheetrefs" "${INTERSHEET_REFS}" (at 67.1445 116.84 0) (effects (font (size 1.27 1.27)) (justify right) hide)))
 (global_label "MOT_1A_3V3" (shape input) (at 181.61 68.58 180) (fields_autoplaced) (effects (font (size 1.27 1.27)) (justify right))
  (property "Intersheetrefs" "${INTERSHEET_REFS}" (at 167.1344 68.58 0) (effects (font (size 1.27 1.27)) (justify right) hide)))
 (global_label "PB13" (shape bidirectional) (at 181.61 114.3 180) (fields_autoplaced) (effects (font (size 1.27 1.27)) (justify right))
  (property "Intersheetrefs" "${INTERSHEET_REFS}" (at 172.5545 114.3 0) (effects (font (size 1.27 1.27)) (justify right) hide)))
 (global_label "LED_5" (shape output) (at 181.61 111.76 180) (fields_autoplaced) (effects (font (size 1.27 1.27)) (justify right))
  (property "Intersheetrefs" "${INTERSHEET_REFS}" (at 173.0006 111.76 0) (effects (font (size 1.27 1.27)) (justify right) hide)))
 (global_label "TIM2_CH1_ENC_1A" (shape output) (at 181.61 66.04 180) (fields_autoplaced) (effects (font (size 1.27 1.27)) (justify right))
  (property "Intersheetrefs" "${INTERSHEET_REFS}" (at 161.6311 66.04 0) (effects (font (size 1.27 1.27)) (justify right) hide)))
 (global_label "PC2" (shape bidirectional) (at 76.2 104.14 180) (fields_autoplaced) (effects (font (size 1.27 1.27)) (justify right))
  (property "Intersheetrefs" "${INTERSHEET_REFS}" (at 68.354 104.14 0) (effects (font (size 1.27 1.27)) (justify right) hide)))

 (symbol (lib_id "Nucleo-altium-import:GND") (at 220.98 134.62 0) (unit 1) (in_bom yes) (on_board yes) (dnp no)
  (property "Reference" "#PWR0165" (at 220.98 134.62 0) (effects (font (size 1.27 1.27)) hide))
  (property "Value" "GND" (at 220.98 140.97 0) (effects (font (size 1.27 1.27))))
  (property "Footprint" "" (at 220.98 134.62 0) (effects (font (size 1.27 1.27)) hide))
  (property "Datasheet" "" (at 220.98 134.62 0) (effects (font (size 1.27 1.27)) hide))
  (pin "")
  (instances (project "Minibot_V1" (path "" (reference "#PWR0165") (unit 1))) (project "Nucleo" (path "" (reference "#PWR?") (unit 1)))))

 (symbol (lib_id "Nucleo-altium-import:root_0_NUCLEO-F446RE") (at 100.33 86.36 0) (unit 1) (in_bom yes) (on_board yes) (dnp no)
  (property "Reference" "J8" (at 82.55 45.72 0) (effects (font (size 1.27 1.27)) (justify left bottom)))
  (property "Value" "NUCLEO-F446RE" (at 82.55 139.7 0) (effects (font (size 1.27 1.27)) (justify left bottom)))
  (property "Footprint" "C:_Users_mushe_Documents_GitHub_swarm_crawler_Minibot_V1_swarm_crawler_pcb.PcbLib_MODULE_NUCLEO-F446RE" (at 100.33 86.36 0) (effects (font (size 1.27 1.27)) hide))
  (property "Datasheet" "" (at 100.33 86.36 0) (effects (font (size 1.27 1.27)) hide))
  (property "PRICE" "None" (at 100.33 86.36 0) (effects (font (size 1.27 1.27)) (justify left bottom) hide))
  (property "MP" "NUCLEO-F446RE" (at 100.33 86.36 0) (effects (font (size 1.27 1.27)) (justify left bottom) hide))
  (property "AVAILABILITY" "Unavailable" (at 100.33 86.36 0) (effects (font (size 1.27 1.27)) (justify left bottom) hide))
  (property "ALTIUM_VALUE" "*" (at 100.33 86.36 0) (effects (font (size 1.27 1.27)) (justify left bottom) hide))
  (property "MF" "" (at 100.33 86.36 0) (effects (font (size 1.27 1.27)) (justify left bottom) hide))
  (property "PACKAGE" "None" (at 100.33 86.36 0) (effects (font (size 1.27 1.27)) (justify left bottom) hide)) (pin "CN10_21") (pin "CN10_12") (pin "CN10_33") (pin "CN10_14") (pin "CN10_13") (pin "CN10_15") (pin "CN10_11") (pin "CN10_23") (pin "CN10_37") (pin "CN8_1") (pin "CN8_4") (pin "CN5_1") (pin "CN9_1") (pin "CN9_3") (pin "CN9_8") (pin "CN8_5") (pin "CN9_2") (pin "CN8_3") (pin "CN9_4") (pin "CN8_6") (pin "CN8_2") (pin "CN9_5") (pin "CN9_6") (pin "CN9_7") (pin "CN6_3") (pin "CN6_4") (pin "CN6_6") (pin "CN6_7") (pin "CN6_2") (pin "CN6_8") (pin "CN6_5") (pin "CN7_29") (pin "CN10_3") (pin "CN10_27") (pin "CN7_31") (pin "CN7_8") (pin "CN10_4") (pin "CN10_29") (pin "CN10_19") (pin "CN7_12") (pin "CN10_1") (pin "CN7_7") (pin "CN7_36") (pin "CN10_16") (pin "CN10_26") (pin "CN7_2") (pin "CN7_23") (pin "CN7_17") (pin "CN7_34") (pin "CN10_32") (pin "CN10_24") (pin "CN10_34") (pin "CN10_7") (pin "CN10_20") (pin "CN10_5") (pin "CN7_15") (pin "CN10_6") (pin "CN7_35") (pin "CN7_14") (pin "CN7_30") (pin "CN10_28") (pin "CN7_37") (pin "CN7_1") (pin "CN7_3") (pin "CN7_27") (pin "CN10_30") (pin "CN10_2") (pin "CN7_38") (pin "CN10_25") (pin "CN7_25") (pin "CN10_31") (pin "CN7_13") (pin "CN10_17") (pin "CN7_28") (pin "CN7_18") (pin "CN7_6") (pin "CN10_8") (pin "CN10_9") (pin "CN7_16") (pin "CN7_33") (pin "CN7_5") (pin "CN7_21") (pin "CN7_24") (pin "CN10_22") (pin "CN7_32") (pin "CN7_4") (pin "CN7_19") (pin "CN7_20") (pin "CN7_22") (pin "CN5_6") (pin "CN5_4") (pin "CN5_9") (pin "CN5_10") (pin "CN5_2") (pin "CN5_5") (pin "CN5_7") (pin "CN5_8") (pin "CN10_35") (pin "CN5_3")
  (instances (project "Minibot_V1" (path "" (reference "J8") (unit 1))) (project "Nucleo" (path "" (reference "J8") (unit 1)))))

 (symbol (lib_id "Nucleo-altium-import:GND") (at 125.73 137.16 0) (unit 1) (in_bom yes) (on_board yes) (dnp no)
  (property "Reference" "#PWR0164" (at 125.73 137.16 0) (effects (font (size 1.27 1.27)) hide))
  (property "Value" "GND" (at 125.73 143.51 0) (effects (font (size 1.27 1.27))))
  (property "Footprint" "" (at 125.73 137.16 0) (effects (font (size 1.27 1.27)) hide))
  (property "Datasheet" "" (at 125.73 137.16 0) (effects (font (size 1.27 1.27)) hide))
  (pin "")
  (instances (project "Minibot_V1" (path "" (reference "#PWR0164") (unit 1))) (project "Nucleo" (path "" (reference "#PWR?") (unit 1)))))

 (symbol (lib_id "Nucleo-altium-import:root_0_NUCLEO-F446RE") (at 200.66 88.9 0) (unit 2) (in_bom yes) (on_board yes) (dnp no)
  (property "Reference" "J8" (at 187.96 50.8 0) (effects (font (size 1.27 1.27)) (justify left bottom)))
  (property "Value" "NUCLEO-F446RE" (at 187.96 134.62 0) (effects (font (size 1.27 1.27)) (justify left bottom)))
  (property "Footprint" "C:_Users_mushe_Documents_GitHub_swarm_crawler_Minibot_V1_swarm_crawler_pcb.PcbLib_MODULE_NUCLEO-F446RE" (at 200.66 88.9 0) (effects (font (size 1.27 1.27)) hide))
  (property "Datasheet" "" (at 200.66 88.9 0) (effects (font (size 1.27 1.27)) hide))
  (property "PRICE" "None" (at 200.66 88.9 0) (effects (font (size 1.27 1.27)) (justify left bottom) hide))
  (property "MP" "NUCLEO-F446RE" (at 200.66 88.9 0) (effects (font (size 1.27 1.27)) (justify left bottom) hide))
  (property "AVAILABILITY" "Unavailable" (at 200.66 88.9 0) (effects (font (size 1.27 1.27)) (justify left bottom) hide))
  (property "ALTIUM_VALUE" "*" (at 200.66 88.9 0) (effects (font (size 1.27 1.27)) (justify left bottom) hide))
  (property "MF" "" (at 200.66 88.9 0) (effects (font (size 1.27 1.27)) (justify left bottom) hide))
  (property "PACKAGE" "None" (at 200.66 88.9 0) (effects (font (size 1.27 1.27)) (justify left bottom) hide)) (pin "CN10_14") (pin "CN10_5") (pin "CN5_6") (pin "CN10_11") (pin "CN5_9") (pin "CN10_25") (pin "CN10_30") (pin "CN9_5") (pin "CN6_7") (pin "CN6_2") (pin "CN8_1") (pin "CN8_3") (pin "CN8_5") (pin "CN9_1") (pin "CN8_6") (pin "CN5_7") (pin "CN5_2") (pin "CN9_3") (pin "CN10_13") (pin "CN6_5") (pin "CN10_15") (pin "CN5_5") (pin "CN5_10") (pin "CN10_21") (pin "CN10_33") (pin "CN10_12") (pin "CN10_22") (pin "CN10_29") (pin "CN10_17") (pin "CN10_35") (pin "CN10_23") (pin "CN10_3") (pin "CN10_27") (pin "CN6_8") (pin "CN9_4") (pin "CN8_2") (pin "CN5_1") (pin "CN5_4") (pin "CN10_31") (pin "CN10_16") (pin "CN6_6") (pin "CN9_2") (pin "CN10_28") (pin "CN6_4") (pin "CN10_37") (pin "CN5_3") (pin "CN6_3") (pin "CN10_26") (pin "CN10_7") (pin "CN10_8") (pin "CN10_34") (pin "CN9_6") (pin "CN9_7") (pin "CN10_6") (pin "CN10_4") (pin "CN5_8") (pin "CN10_24") (pin "CN8_4") (pin "CN9_8") (pin "CN7_25") (pin "CN7_18") (pin "CN7_20") (pin "CN7_38") (pin "CN7_22") (pin "CN10_20") (pin "CN7_34") (pin "CN7_2") (pin "CN7_32") (pin "CN7_3") (pin "CN7_23") (pin "CN7_24") (pin "CN7_27") (pin "CN7_17") (pin "CN7_29") (pin "CN7_30") (pin "CN7_35") (pin "CN7_1") (pin "CN7_21") (pin "CN7_12") (pin "CN10_19") (pin "CN10_9") (pin "CN7_6") (pin "CN7_33") (pin "CN10_1") (pin "CN7_14") (pin "CN7_7") (pin "CN7_28") (pin "CN7_19") (pin "CN7_13") (pin "CN7_8") (pin "CN10_32") (pin "CN7_15") (pin "CN7_36") (pin "CN7_37") (pin "CN7_4") (pin "CN7_16") (pin "CN7_31") (pin "CN10_2") (pin "CN7_5")
  (instances (project "Minibot_V1" (path "" (reference "J8") (unit 2))) (project "Nucleo" (path "" (reference "J8") (unit 2))))))
